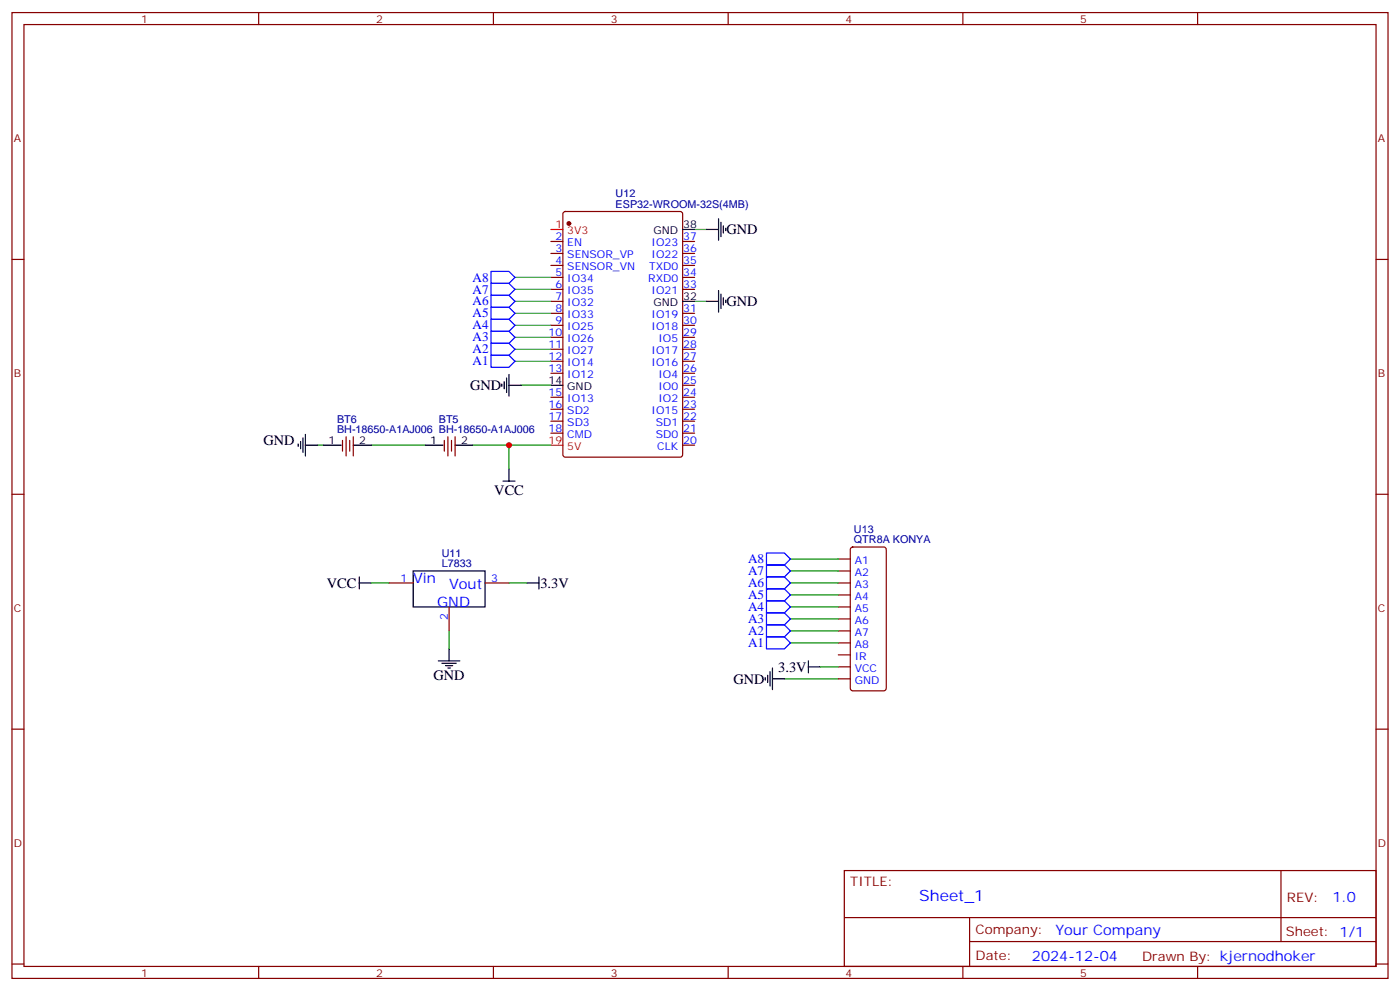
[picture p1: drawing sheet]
<svg xmlns="http://www.w3.org/2000/svg" width="412mm" height="292mm" viewBox="0 0 412 292" stroke-linecap="round" stroke-linejoin="round" font-family="sans-serif">
<g fill="none" stroke="#870000" stroke-width=".35">
<path d="M3.5 3.7h405.4v284.3h-405.4zM7.1 7.2h398.2v277.3h-398.2zM76.2 3.7v3.5M145.3 3.7v3.5M214.5 3.7v3.5M283.6 3.7v3.5M352.8 3.7v3.5M3.5 76.4h3.6M162.3 71.1h3.5M162.3 74.6h3.5M162.3 78.1h3.5M166 62.5l.5-.2h33.9l.6 .4 .1 71.2-.5 .6-34.1 .1-.6-.5-.1-71.1z"/>
<path d="M201.1 71.1h3.5M201.1 74.6h3.5M201.1 78.1h3.5M405.3 76.4h3.6M162.3 81.7h3.5M162.3 85.2h3.5M162.3 88.7h3.5M162.3 92.3h3.5M162.3 95.8h3.5M162.3 99.3h3.5M201.1 81.7h3.5M201.1 85.2h3.5"/>
<path d="M201.1 92.3h3.5M201.1 95.8h3.5M201.1 99.3h3.5M162.3 102.8h3.5M162.3 106.4h3.5M162.3 109.9h3.5M162.3 116.9h3.5M201.1 102.8h3.5M201.1 106.4h3.5M201.1 109.9h3.5M201.1 116.9h3.5M201.1 113.4h3.5"/>
<path d="M100.9 129.6v3.2M102 128.6v5.6M103 129.6v3.2M104.1 128.6v5.6M130.9 129.6v3.2M131.9 128.6v5.6M133 129.6v3.2M134.1 128.6v5.6M162.3 120.5h3.5M162.3 124h3.5M162.3 127.5h3.5M201.1 120.5h3.5"/>
<path d="M201.1 124h3.5M201.1 127.5h3.5M201.1 131.1h3.5M3.5 145.5h3.6M405.3 145.5h3.6M114.7 171.6h7M132.3 178.7v7M142.9 171.6h7M246.9 171.6h3.6M246.9 164.6h3.6M246.9 168.1h3.6M246.9 175.2h3.6"/>
<path d="M246.9 178.7h3.6M250.7 161.2l.5-.2h9.1l.7 .5 .1 41.2-.5 .6-9.4 .1-.7-.5v-41.2zM246.9 199.8h3.6M246.9 182.2h3.6M246.9 185.7h3.6M246.9 189.3h3.6M246.9 192.8h3.6M246.9 196.3h3.6M3.5 214.7h3.6M405.3 214.7h3.6M248.7 256.3h156.6v28.2h-156.6zM377.3 256.3v20.9"/>
<path d="M248.7 270.1h156.5M285.6 277.2h119.6M285.6 270.1v14.2M3.5 283.8h3.6M76.2 284.5v3.5M145.3 284.5v3.5M214.5 284.5v3.5M283.6 284.5v3.5M352.8 284.5v3.5M405.3 283.8h3.6"/>
</g>
<g fill="none" stroke="#008700" stroke-width=".35">
<path d="M204.6 67.6h3.5M151.7 88.7h10.6M151.7 99.3h10.6M151.7 95.8h10.6M151.7 92.3h10.6M151.7 85.2h10.6M151.7 81.7h10.6M204.6 88.7h3.5M151.7 106.4h10.6M151.7 102.8h10.6M153.5 113.4h8.8M93.5 131.1h1.7"/>
<path d="M109.4 131.1h15.8M139.3 131.1h23M149.9 131.1v7M109.4 171.6h5.3M149.9 171.6h5.3M232.8 171.6h14.1M232.8 164.6h14.1M232.8 168.1h14.1M232.8 175.2h14.1M232.8 178.7h14.1M132.3 185.7v5.3M231.1 199.8h15.8"/>
<path d="M232.8 182.2h14.1M232.8 185.7h14.1M232.8 189.3h14.1M241.7 196.3h5.2"/>
</g>
<g fill="none" stroke="#000" stroke-width=".35">
<path d="M201.1 67.6h3.5M208.1 67.6h3.6M211.7 64.4v6.3M212.4 65.4v4.3M213.1 66.5v2.1M213.8 67.2v.7M201.1 88.7h3.5M208.1 88.7h3.6M211.7 85.5v6.4M212.4 86.6v4.2M213.1 87.7v2.1M213.8 88.4v.7"/>
<path d="M147.8 113.1v.7M148.5 112.4v2.1M149.2 111.3v4.2M149.9 110.2v6.4M149.9 113.4h3.6M162.3 113.4h3.5M87.8 130.7v.7M88.5 130v2.1M89.3 128.9v4.3M90 131.1h3.5M90 127.9v6.3M95.2 131.1h5.3"/>
<path d="M104.1 131.1h5.3M125.2 131.1h5.3M134.1 131.1h5.2M149.9 138.1v3.5M148.2 141.6h3.5M105.8 171.6h3.6M105.8 169.9v3.5M121.7 168.1h21.2v10.6h-21.2zM155.2 171.6h3.5M158.7 169.9v3.5M129.1 194.6h6.4M130.2 195.3h4.2"/>
<path d="M131.2 196h2.1M131.9 196.7h.7M132.3 191v3.6M225.4 199.5v.7M226.1 198.8v2.1M226.8 197.7v4.3M227.5 199.8h3.6M227.5 196.7v6.3M238.1 196.3h3.6M238.1 194.6v3.5"/>
</g>
<circle cx="167.6" cy="65.8" r=".53" fill="#870000" stroke="#870000" stroke-width=".35"/>
<path d="M162.3 67.6h3.5M162.3 131.1h3.5" fill="none" stroke="#f00" stroke-width=".35"/>
<g fill="none" stroke="#00f" stroke-width=".35">
<path d="M144.6 79.9h5.3l1.8 1.8-1.8 1.7h-5.3zM144.6 97.5h5.3l1.8 1.8-1.8 1.8h-5.3zM144.6 94h5.3l1.8 1.8-1.8 1.7h-5.3zM144.6 90.5h5.3l1.8 1.8-1.8 1.7h-5.3zM144.6 87h5.3l1.8 1.7-1.8 1.8h-5.3zM144.6 83.4h5.3l1.8 1.8-1.8 1.8h-5.3zM144.6 104.6h5.3l1.8 1.8-1.8 1.7h-5.3zM144.6 101.1h5.3l1.8 1.7-1.8 1.8h-5.3zM225.8 162.8h5.3l1.7 1.8-1.7 1.7h-5.3zM225.8 166.3h5.3l1.7 1.8-1.7 1.8h-5.3zM225.8 169.9h5.3l1.7 1.7-1.7 1.8h-5.3zM225.8 173.4h5.3l1.7 1.8-1.7 1.7h-5.3z"/>
<path d="M225.8 176.9h5.3l1.7 1.8-1.7 1.7h-5.3zM225.8 180.4h5.3l1.7 1.8-1.7 1.8h-5.3zM225.8 184h5.3l1.7 1.7-1.7 1.8h-5.3zM225.8 187.5h5.3l1.7 1.8-1.7 1.7h-5.3z"/>
</g>
<circle cx="149.9" cy="131.1" r=".88" fill="#c00"/>
<text font-size="4.6" fill="#00f" x="270.8" y="265.3">Sheet_1</text>
<g font-size="4.2">
<text x="214" y="69">GND</text>
<text x="214" y="90.1">GND</text>
<text x="138.5" y="114.8">GND</text>
<text x="77.6" y="131.1">GND</text>
<text x="145.6" y="145.6">VCC</text>
<text x="96.3" y="173">VCC</text>
<text x="159.2" y="173">3.3V</text>
<text x="229.2" y="197.7">3.3V</text>
<text x="127.7" y="200.2">GND</text>
<text x="216.1" y="201.3">GND</text>
</g>
<g font-size="4.2" fill="#00f">
<text x="121.7" y="171.6">Vin</text>
<text x="132.3" y="173.4">Vout</text>
<text x="128.8" y="178.7">GND</text>
<text x="392.5" y="265.6">1.0</text>
<text x="310.9" y="275.1">Your Company</text>
<text x="304" y="282.9">2024-12-04</text>
</g>
<g font-size="3.9" fill="#00f">
<text x="139.2" y="82.9">A8</text>
<text x="139.2" y="89.9">A6</text>
<text x="139.2" y="86.4">A7</text>
<text x="139.2" y="93.5">A5</text>
<text x="139.2" y="100.5">A3</text>
<text x="139.2" y="97">A4</text>
<text x="139.2" y="107.6">A1</text>
<text x="139.2" y="104">A2</text>
<text x="220.3" y="165.8">A8</text>
<text x="220.3" y="169.4">A7</text>
<text x="220.3" y="172.9">A6</text>
<text x="220.3" y="176.4">A5</text>
<text x="220.3" y="179.9">A4</text>
<text x="220.3" y="183.5">A3</text>
<text x="220.3" y="187">A2</text>
<text x="220.3" y="190.5">A1</text>
</g>
<g font-size="3.9" fill="#800">
<text x="250.5" y="260.9">TITLE:</text>
<text x="379.1" y="265.6">REV:</text>
<text x="287.4" y="275.1">Company:</text>
<text x="378.7" y="275.7">Sheet: 1/1</text>
<text x="287.4" y="282.8">Date:</text>
<text x="336.4" y="282.8">Drawn By: kjernodhoker</text>
</g>
<g font-size="3.2" fill="#800">
<text x="41.6" y="6.7">1</text>
<text x="110.8" y="6.7">2</text>
<text x="179.9" y="6.7">3</text>
<text x="249.1" y="6.7">4</text>
<text x="318.2" y="6.7">5</text>
<text x="4.1" y="41.8">A</text>
<text x="405.9" y="41.8">A</text>
<text x="4.1" y="110.9">B</text>
<text x="405.9" y="110.9">B</text>
<text x="4.1" y="180.1">C</text>
<text x="405.9" y="180.1">C</text>
<text x="4.1" y="249.2">D</text>
<text x="405.9" y="249.2">D</text>
<text x="41.6" y="287.5">1</text>
<text x="110.8" y="287.5">2</text>
<text x="179.9" y="287.5">3</text>
<text x="249.1" y="287.5">4</text>
<text x="318.2" y="287.5">5</text>
</g>
<g font-size="3.2" fill="#000080">
<text x="181.4" y="58">U12</text>
<text x="181.4" y="61.2">ESP32-WROOM-32S(4MB)</text>
<text x="99.3" y="124.4">BT6</text>
<text x="129.3" y="124.4">BT5</text>
<text x="99.3" y="127.5">BH-18650-A1AJ006 BH-18650-A1AJ006</text>
<text x="251.5" y="160">QTR8A KONYA</text>
<text x="251.5" y="156.8">U13</text>
<text x="130.2" y="166.9">L7833</text>
<text x="130.2" y="164">U11</text>
</g>
<g font-size="3.2" fill="#f00">
<text x="163.6" y="67.2">1</text>
<text x="167.1" y="69">3V3</text>
<text x="161.6" y="130.7">19</text>
<text x="167.1" y="132.5">5V</text>
</g>
<g font-size="3.2" fill="#00f">
<text x="163.6" y="70.7">2</text>
<text x="201.3" y="70.7">37</text>
<text x="163.6" y="74.3">3</text>
<text x="163.6" y="77.8">4</text>
<text x="167.1" y="72.5">EN</text>
<text x="167.1" y="76">SENSOR_VP</text>
<text x="191.9" y="76">IO22</text>
<text x="191.9" y="72.5">IO23</text>
<text x="201.3" y="77.8">35</text>
<text x="201.3" y="74.3">36</text>
<text x="163.6" y="81.3">5</text>
<text x="167.1" y="79.6">SENSOR_VN</text>
<text x="167.1" y="83.1">IO34</text>
<text x="190.9" y="83.1">RXD0</text>
<text x="191.2" y="79.6">TXD0</text>
<text x="201.3" y="81.3">34</text>
<text x="163.6" y="84.8">6</text>
<text x="163.6" y="88.4">7</text>
<text x="167.1" y="86.6">IO35</text>
<text x="191.9" y="86.6">IO21</text>
<text x="201.3" y="84.8">33</text>
<text x="163.6" y="91.9">8</text>
<text x="163.6" y="95.4">9</text>
<text x="167.1" y="90.1">IO32</text>
<text x="167.1" y="93.7">IO33</text>
<text x="191.9" y="93.7">IO19</text>
<text x="201.3" y="95.4">30</text>
<text x="201.3" y="91.9">31</text>
<text x="161.6" y="99">10</text>
<text x="167.1" y="97.2">IO25</text>
<text x="167.1" y="100.7">IO26</text>
<text x="191.9" y="97.2">IO18</text>
<text x="193.9" y="100.7">IO5</text>
<text x="201.3" y="99">29</text>
<text x="161.6" y="102.5">11</text>
<text x="161.6" y="106">12</text>
<text x="167.1" y="104.2">IO27</text>
<text x="167.1" y="107.8">IO14</text>
<text x="191.9" y="107.8">IO16</text>
<text x="191.9" y="104.2">IO17</text>
<text x="201.3" y="106">27</text>
<text x="201.3" y="102.5">28</text>
<text x="161.6" y="109.5">13</text>
<text x="167.1" y="111.3">IO12</text>
<text x="193.9" y="111.3">IO4</text>
<text x="201.3" y="113.1">25</text>
<text x="201.3" y="109.5">26</text>
<text x="161.6" y="116.6">15</text>
<text x="167.1" y="118.4">IO13</text>
<text x="193.9" y="118.4">IO2</text>
<text x="193.9" y="114.8">IO0</text>
<text x="201.3" y="116.6">24</text>
<text x="161.6" y="120.1">16</text>
<text x="161.6" y="123.6">17</text>
<text x="167.1" y="121.9">SD2</text>
<text x="167.1" y="125.4">SD3</text>
<text x="191.9" y="121.9">IO15</text>
<text x="193.1" y="125.4">SD1</text>
<text x="201.3" y="123.6">22</text>
<text x="201.3" y="120.1">23</text>
<text x="161.6" y="127.2">18</text>
<text x="167.1" y="128.9">CMD</text>
<text x="193.1" y="128.9">SD0</text>
<text x="201.3" y="130.7">20</text>
<text x="201.3" y="127.2">21</text>
<text x="193.6" y="132.5">CLK</text>
<text x="251.8" y="166">A1</text>
<text x="117.9" y="171.3">1</text>
<text x="144.6" y="171.3">3</text>
<text x="251.8" y="169.5">A2</text>
<text x="251.8" y="173">A3</text>
<text x="251.8" y="176.6">A4</text>
<text x="131.9" y="182.5" transform="rotate(-90 131.9 182.5)">2</text>
<text x="251.8" y="180.1">A5</text>
<text x="251.8" y="183.6">A6</text>
<text x="251.8" y="187.1">A7</text>
<text x="251.8" y="190.7">A8</text>
<text x="251.8" y="194.2">IR</text>
<text x="251.8" y="197.7">VCC</text>
<text x="251.8" y="201.3">GND</text>
</g>
<g font-size="3.2">
<text x="192.5" y="69">GND</text>
<text x="201.3" y="67.2">38</text>
<text x="201.3" y="88.4">32</text>
<text x="192.5" y="90.1">GND</text>
<text x="161.6" y="113.1">14</text>
<text x="167.1" y="114.8">GND</text>
<text x="96.8" y="130.7">1</text>
<text x="105.8" y="130.7">2</text>
<text x="126.7" y="130.7">1</text>
<text x="135.8" y="130.7">2</text>
</g>
</svg>
